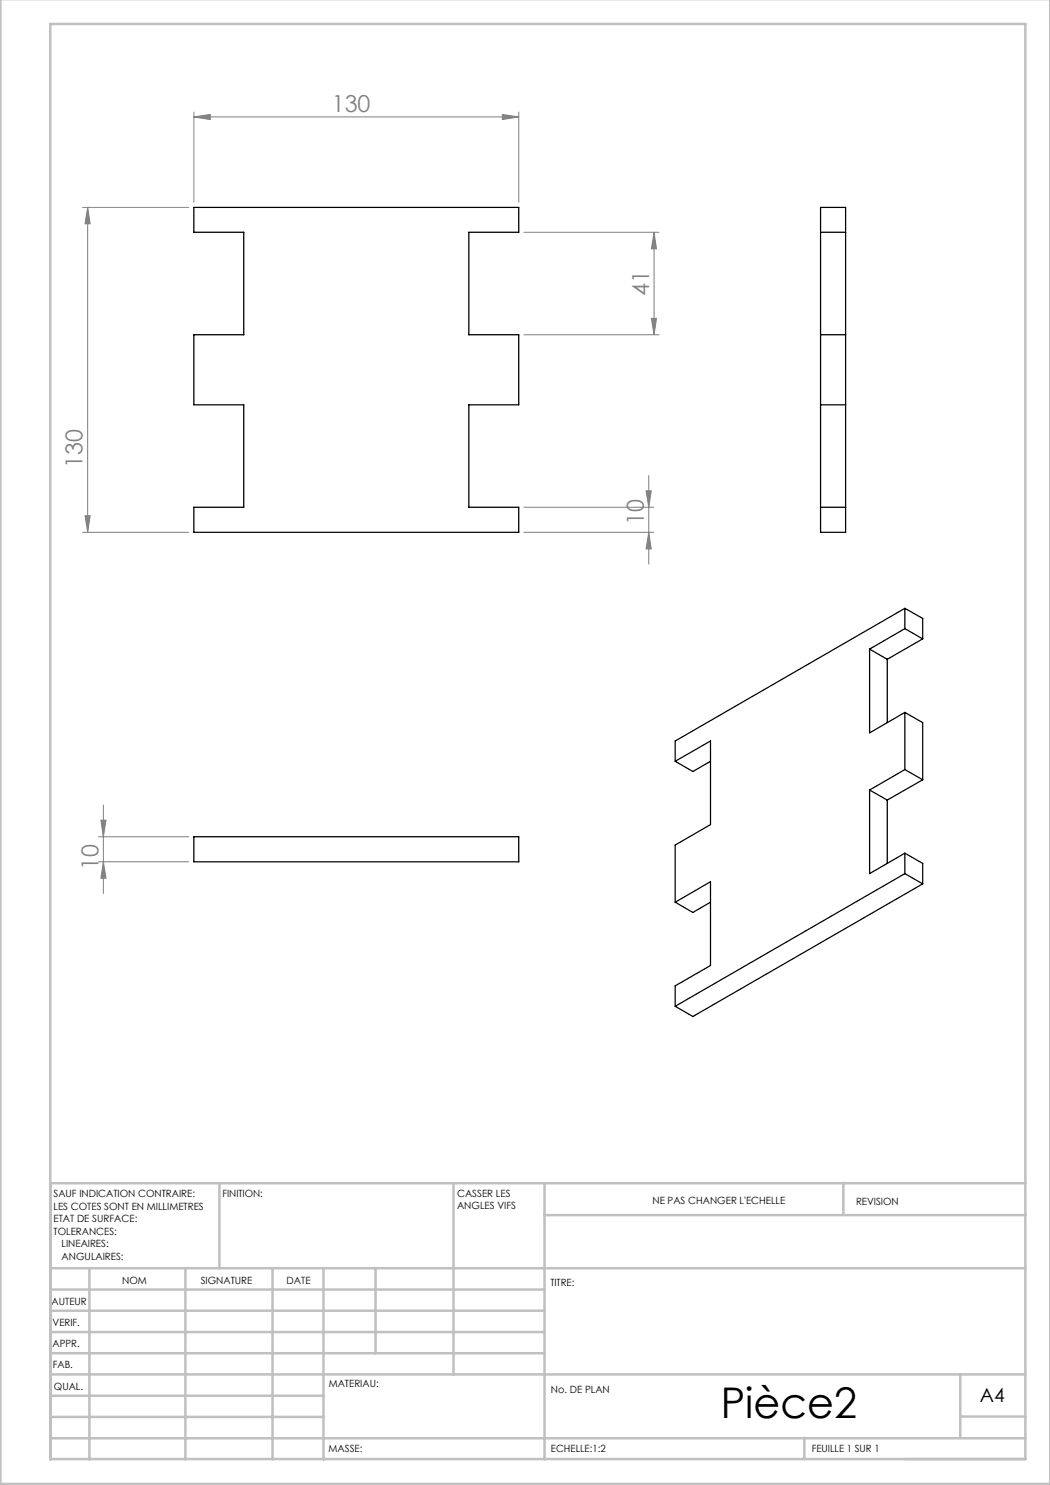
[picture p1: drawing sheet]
<svg xmlns="http://www.w3.org/2000/svg" width="210mm" height="297mm" viewBox="0 0 210 297" stroke-linecap="round" stroke-linejoin="round" font-family="sans-serif">
<g fill="none" stroke="#808080" stroke-width=".2">
<path d="M38.8 23.4l3.3-.5v1zM38.8 22.4v18.1M38.8 23.4h65M100.5 22.9l3.3 .5-3.3 .5zM103.8 22.4v18.1M16.5 41.5h21.2M17.5 41.5l.5 3.3h-1zM17.5 41.5v65M104.8 46.5h27M130.8 46.5v20.5M130.8 46.5l.5 3.3h-1zM104.8 67h27"/>
<path d="M130.3 63.7h1l-.5 3.3zM129.2 98.2h1l-.4 3.3zM129.8 95.1v17.7M16.5 106.5h21.2M17 103.1h1l-.5 3.4zM104.8 106.5h25.9M104.8 101.5h25.9M129.8 106.5l.4 3.3h-1zM19.7 167.4h18M19.7 172.4h18M20.2 164h1l-.5 3.4zM20.7 161v17.7"/>
<path d="M20.7 172.4l.5 3.2h-1z"/>
</g>
<g fill="none" stroke="#c0c0c0" stroke-width=".5">
<path d="M.1 -.1v296.9h209.9v-296.9M10.1 4.8h195v287h-195zM43.9 236.6v17M90.7 236.6v38.3M108.9 236.6v55.3M168.7 236.6v6.3M205.1 236.6h-195v55.3M10.1 253.6h195M10.1 257.9h98.8M17.9 253.6v38.3M37.1 253.6v38.3M54.5 253.6v38.3"/>
<path d="M64.7 253.6v38.3M75.1 253.6v17M108.9 243h96.2M10.1 270.6h98.8M10.1 266.4h98.8M10.1 262.1h98.8M10.1 279.1h54.6M10.1 274.9h195M192.1 274.8v12.7M10.1 287.7h195M10.1 283.4h54.6M160.9 287.5v4.3"/>
<path d="M192.1 283.3h13"/>
</g>
<g fill="#808080">
<path d="M100.5 22.9l3.3 .5-3.3 .5zM38.8 23.4l3.3-.5v1z"/>
<path d="M129.8 106.5l.4 3.3h-1zM129.2 98.2h1l-.4 3.3z"/>
<path d="M17.5 41.5l.5 3.3h-1zM17 103.1h1l-.5 3.4zM130.8 46.5l.5 3.3h-1zM130.3 63.7h1l-.5 3.3zM20.2 164h1l-.5 3.4zM20.7 172.4l.5 3.2h-1z"/>
</g>
<g fill="none" stroke="#000" stroke-width=".25">
<path d="M38.8 41.5h65v5h-10v20.5h10v14h-10v20.5h10v5h-65v-5h10v-20.5h-10v-14h10v-20.5h-10zM164.1 46.5h5M164.1 41.5h5v65h-5zM164.1 67h5M164.1 81h5M164.1 101.5h5M173.9 129.8v16.8l7.1-4.1M173.9 129.8l3.5 2.1M177.4 131.9v12.6M181 121.7v4M181 121.7l3.5 2v4.1M181 121.7l-46 26.5v4.1"/>
<path d="M181 125.7l-7.1 4.1M181 125.7l3.5 2.1M184.5 127.8l-7.1 4.1M135 152.3l7.1-4.1v16.7l-7.1 4.1v11.4M135 152.3l3.6 2 3.5-2M173.9 158v16.7l7.1-4.1M173.9 158l3.5 2M181 142.5v11.4M181 142.5l3.5 2v11.5M181 153.9l-7.1 4.1M181 153.9l3.5 2.1M184.5 156l-7.1 4"/>
<path d="M38.8 167.4h65v5h-65zM177.4 160v12.7M181 174.7l3.5 2.1M181 170.6v4.1M181 170.6l3.5 2.1v4.1M181 174.7l-46 26.6M184.5 176.8l-45.9 26.5-3.6-2M135 180.4l7.1-4v16.7l-7.1 4.1v4.1M135 180.4l3.6 2.1 3.5-2.1"/>
</g>
<text font-size="8.5" x="144.2" y="283.5">Pièce2</text>
<g font-size="4.7" fill="#808080">
<text x="66.3" y="22.4">130</text>
<text x="129.8" y="59.1" transform="rotate(-90 129.8 59.1)">41</text>
<text x="16.5" y="93.6" transform="rotate(-90 16.5 93.6)">130</text>
<text x="128.7" y="105" transform="rotate(-90 128.7 105)">10</text>
<text x="19.7" y="174" transform="rotate(-90 19.7 174)">10</text>
</g>
<text font-size="3.9" x="196" y="280.4">A4</text>
<g font-size="2">
<text x="10.7" y="239.5">SAUF INDICATION CONTRAIRE:</text>
<text x="44.5" y="239.5">FINITION:</text>
<text x="91.4" y="239.4">CASSER LES</text>
<text x="10.7" y="242">LES COTES SONT EN MILLIMETRES</text>
<text x="10.7" y="244.5">ETAT DE SURFACE:</text>
<text x="91.4" y="241.9">ANGLES VIFS</text>
<text x="130.5" y="240.8">NE PAS CHANGER L'ECHELLE</text>
<text x="171.2" y="241">REVISION</text>
<text x="10.7" y="247">TOLERANCES:</text>
<text x="12.3" y="249.5">LINEAIRES:</text>
<text x="12.3" y="252">ANGULAIRES:</text>
<text x="24.4" y="256.9">NOM</text>
<text x="40.1" y="256.8">SIGNATURE</text>
<text x="57.3" y="256.8">DATE</text>
<text x="110.1" y="257.1">TITRE:</text>
<text x="10.3" y="260.9">AUTEUR</text>
<text x="10.5" y="269.3">APPR.</text>
<text x="10.5" y="265.2">VERIF.</text>
<text x="10.6" y="273.6">FAB.</text>
<text x="10.8" y="278">QUAL.</text>
<text x="65.8" y="277.4">MATERIAU:</text>
<text x="110.2" y="278.5">No. DE PLAN</text>
<text x="65.7" y="290.4">MASSE:</text>
<text x="110.2" y="290.5">ECHELLE:1:2</text>
<text x="162.4" y="290.4">FEUILLE 1 SUR 1</text>
</g>
</svg>
